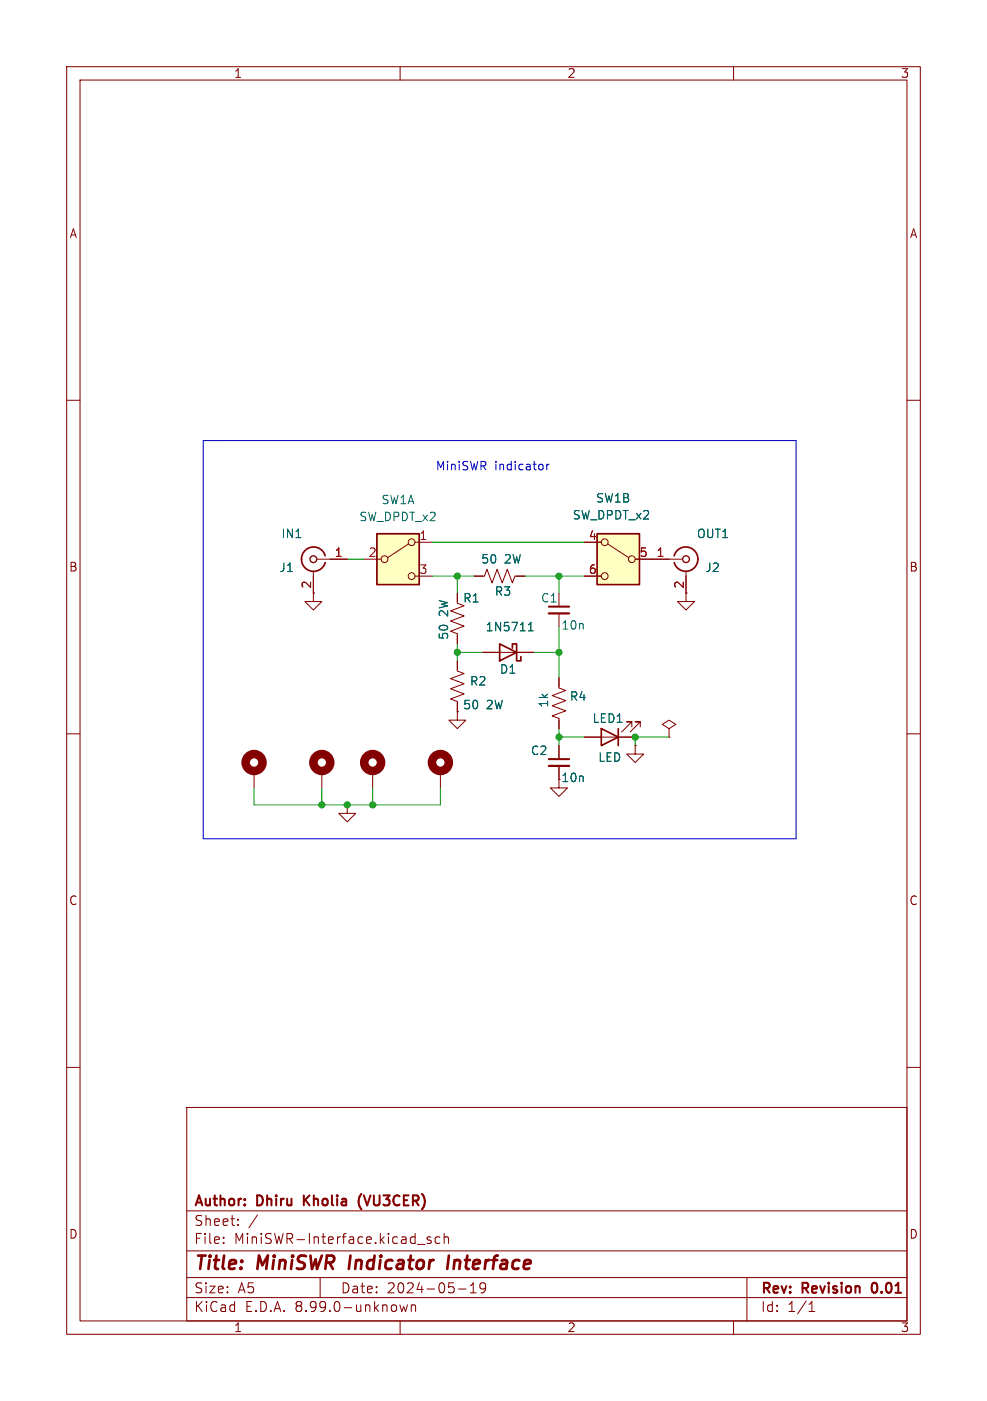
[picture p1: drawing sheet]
<svg xmlns="http://www.w3.org/2000/svg" width="148mm" height="210mm" viewBox="0 0 148 210" stroke-linecap="round" stroke-linejoin="round" font-family="sans-serif">
<g fill="none" stroke="#840000" stroke-width=".15">
<path d="M10 10h128v190h-128zM12 12h124v186h-124zM60 10v2M110 10v2M10 60h2M136 60h2M47 85.6v4.6h-1.3l1.3 1.2 1.3-1.2h-1.3M47.5 83.8h4.6M68.6 88.9v1.5l1 .4-2 .8 2 .7-2 .8 2 .8-2 .7 1 .4v1.5M68.6 99.1v1.5l1 .4-2 .7 2 .8-2 .8 2 .7-2 .8 1 .4v1.5M72.4 97.8h7.6M97.8 83.8h4.6"/>
<path d="M102.9 85.6v4.6h-1.3l1.3 1.2 1.2-1.2h-1.2M10 110h2M38.1 115.6v2.5M48.3 115.6v2.5M66 115.6v2.5M68.6 106.7v1.3h-1.3l1.3 1.2 1.2-1.2h-1.2M68.6 106.7h.1M83.8 101.6v1.5l1 .4-2 .8 2 .7-2 .8 2 .8-2 .7 1 .4v1.5M83.8 114.8v3.3h-1.3l1.3 1.3 1.3-1.3h-1.3M83.8 111.8v2M87.6 110.5h7.6M94.7 109v-.8h-.7h.7l-1.5 1.5"/>
<path d="M95.2 111.8v1.2h-1.2l1.2 1.3 1.3-1.3h-1.3M95.2 111.8h.1M96 109v-.8h-.8h.8l-1.5 1.5M100.3 109.2l1-.6-1-.6-1 .6 1 .6v1.3M100.3 110.5h.1M136 110h2M52.1 120.7v1.2h1.2l-1.2 1.3-1.3-1.3h1.3M52.1 120.7h.1M10 160h2M136 160h2M28 166h108v32h-108zM28 194.5h108"/>
<path d="M28 191.5h108M28 187.5h108M28 181.5h108M33.5 186.3v.1M33.5 185.5v.1M35.7 183.6v.1M35.7 182.8v.1M38.6 182.1l-1.3 2M48 191.5v3M60 195.6l.2 1 .3-.7 .3 .7 .3-1M60 198v2M61.7 195.6v1"/>
<path d="M61.7 195.7a.37 .37 0 0 1 .6 .1v.8M62.6 186.5h1.1M64.6 185.5l-.4-.1-.2 .2 .1 .2 .5 .2v.3h-.6M66 185.5l-.5-.1-.3 .3v.4l.2 .2h.6M66.6 185.5a.37 .37 0 0 1 .6 .1v.8M66.6 184.9v1.5M68.7 193.2h1.2M70.5 193.8h.9M70.5 192.7l.5-.4v1.5M72.8 192.9l-.3 .3h-.3l-.2-.3v-.3l.1-.2 .4-.1 .2 .1a.99 .99 0 0 1-.3 1.4h-.3M110 198v2M112 191.5v6.5"/>
<path d="M121.3 196.6h.9M121.3 195.5l.4-.4v1.5"/>
</g>
<path d="M82.3 113.8h3M45.6 179.2v1.5M46.4 179.2l-.8 .8M54.2 179a1.72 1.72 0 0 0 0 2.3M130.8 192.6v.9" fill="none" stroke="#840000" stroke-width=".3"/>
<path d="M52.6 188.2l-.3 2M67.3 188.2l-.2 2" fill="none" stroke="#840000" stroke-width=".4"/>
<path d="M48.8 83.3a1.81 1.81 0 0 0-2.8-1 1.81 1.81 0 0 0 0 3 1.81 1.81 0 0 0 2.8-1M74.9 96.5l2.6 1.3-2.6 1.3zM76.8 97.2v-.7h.7v2.6h.6v-.7M101.1 83.3a1.82 1.82 0 0 1 2-1.3 1.82 1.82 0 0 1 1.6 1.8M104.6 83.8a1.81 1.81 0 0 1-1.5 1.8 1.81 1.81 0 0 1-2-1.3M90.2 109.2l2.5 1.3-2.5 1.3zM92.7 109.2v2.6" fill="none" stroke="#840000" stroke-width=".25"/>
<g fill="none" stroke="#840000" stroke-width=".2">
<circle cx="47" cy="83.8" r=".51"/>
<circle cx="102.9" cy="83.8" r=".51"/>
</g>
<path d="M82.3 114.8h3" fill="none" stroke="#840000" stroke-width=".33"/>
<path d="M79.2 94.6h.8M79.2 93.7l.4-.4v1.3" fill="none" stroke="#006464" stroke-width=".15"/>
<g fill="none" stroke="#840000" stroke-width="1.3">
<circle cx="38.1" cy="114.3" r="1.27"/>
<circle cx="48.3" cy="114.3" r="1.27"/>
<circle cx="66" cy="114.3" r="1.27"/>
</g>
<path d="M56.5 80h6.4v7.6h-6.4z" fill="#ffffc2"/>
<g fill="none" stroke="#840000" stroke-width=".15">
<path d="M54.6 83.8h2.5M61.3 81.5l-3.1 2.1M62.2 81.3h2.6M62.2 86.4h2.6M71.1 86.4h1.5l.4-1.1 .8 2.1 .7-2.1 .8 2.1 .8-2.1 .7 2.1 .4-1h1.5M83.8 88.9v2M83.8 91.9v2.1M55.9 115.6v2.5"/>
<circle cx="57.7" cy="83.8" r=".51"/>
<circle cx="61.7" cy="86.4" r=".51"/>
<circle cx="61.7" cy="81.3" r=".51"/>
</g>
<path d="M56.5 80h6.4v7.6h-6.4z" fill="none" stroke="#840000" stroke-width=".25"/>
<path d="M82.3 90.9h3" fill="none" stroke="#840000" stroke-width=".3"/>
<path d="M82.3 91.9h3" fill="none" stroke="#840000" stroke-width=".33"/>
<circle cx="55.9" cy="114.3" r="1.27" fill="none" stroke="#840000" stroke-width="1.3"/>
<path d="M89.5 80h6.4v7.6h-6.4z" fill="#ffffc2"/>
<g fill="none" stroke="#840000" stroke-width=".15">
<path d="M47 86.4v2.5M49.5 83.8h2.6M68.6 88.9v1.3M68.6 95.3v1.2M68.6 99.1v1.2M71.1 86.4h1.3M72.4 97.8h2.5M77.5 86.4h1.2M77.5 97.8h2.5M87.6 81.3h2.6M87.6 86.4h2.6M91.1 81.5l3.1 2.1"/>
<path d="M95.2 83.8h5.1M102.9 86.4v2.5M68.6 106.7h.1M68.6 105.4v1.3M83.8 101.6v1.3M83.8 108v1.2M83.8 111.8v2M83.8 114.8v2M87.6 110.5h2.6M92.7 110.5h2.5M95.2 111.8h.1"/>
<circle cx="90.7" cy="81.3" r=".51"/>
<circle cx="90.7" cy="86.4" r=".51"/>
<circle cx="94.7" cy="83.8" r=".51"/>
</g>
<path d="M89.5 80h6.4v7.6h-6.4z" fill="none" stroke="#840000" stroke-width=".25"/>
<path d="M30.5 66h88.9v59.7h-88.9zM82 69.6v.8M82.4 69.6h-.3l-.1 .2" fill="none" stroke="#0000c2" stroke-width=".15"/>
<g fill="none" stroke="#009600" stroke-width=".15">
<path d="M52.1 83.8h2.5M64.8 86.4h6.3M64.8 81.3h22.8M68.6 97.8h3.8M68.6 86.4v2.5M68.6 96.5v2.6M78.7 86.4h8.9M80 97.8h3.8M83.8 86.4v2.5M83.8 94v7.6M38.1 118.1v2.6h27.9v-2.6M48.3 118.1v2.6"/>
<path d="M55.9 118.1v2.6M83.8 110.5h3.8M83.8 109.2v2.6M100.3 110.5h-5.1v1.3"/>
</g>
<path d="M79.2 94.6h.8M79.2 93.7l.4-.4v1.3" fill="none" stroke="#006464" stroke-width=".15"/>
<g fill="#009600" stroke="#009600" stroke-width=".15">
<circle cx="55.9" cy="120.7" r=".46"/>
<circle cx="52.1" cy="120.7" r=".46"/>
<circle cx="48.3" cy="120.7" r=".46"/>
<circle cx="68.6" cy="86.4" r=".46"/>
<circle cx="83.8" cy="86.4" r=".46"/>
<circle cx="95.2" cy="110.5" r=".46"/>
<circle cx="83.8" cy="110.5" r=".46"/>
<circle cx="83.8" cy="97.8" r=".46"/>
<circle cx="68.6" cy="97.8" r=".46"/>
</g>
<g font-size="2.8" fill="#840000">
<text x="29" y="190.9">Title:</text>
<text x="38.7" y="190.9">MiniSWR</text>
<text x="53.2" y="190.9">Indicator</text>
<text x="68.7" y="190.9">Interface</text>
</g>
<g font-size="2.1" fill="#840000">
<text x="29" y="184">Sheet:</text>
<text x="29" y="181.2">Author:</text>
<text x="38.6" y="181.2">Dhiru</text>
<text x="46.2" y="181.2">Kholia</text>
<text x="55" y="181.2">(VU3CER)</text>
<text x="29" y="186.7">File:</text>
<text x="35.1" y="186.7">MiniSWR-Interface.kicad_sch</text>
<text x="29" y="196.9">KiCad</text>
<text x="29" y="194.1">Size:</text>
<text x="35.7" y="194.1">A5</text>
<text x="36.7" y="196.9">E.D.A.</text>
<text x="44.3" y="196.9">8.99.0-unknown</text>
<text x="51" y="194.1">Date:</text>
<text x="58" y="194.1">2024-05-19</text>
<text x="114" y="194.3">Rev:</text>
<text x="114" y="196.9">Id:</text>
<text x="118.1" y="196.9">1/1</text>
<text x="120.4" y="194.3">Revision</text>
<text x="131.4" y="194.3">0.01</text>
</g>
<g font-size="1.8" fill="#840000">
<text x="35" y="11.9">1</text>
<text x="85" y="11.9">2</text>
<text x="135" y="11.9">3</text>
<text x="10.3" y="35.9">A</text>
<text x="136.3" y="35.9">A</text>
<text x="10.3" y="85.9">B</text>
<text x="102.6" y="88.3" transform="rotate(-90 102.6 88.3)">2</text>
<text x="136.3" y="85.9">B</text>
<text x="10.3" y="135.9">C</text>
<text x="136.3" y="135.9">C</text>
<text x="10.3" y="185.9">D</text>
<text x="136.3" y="185.9">D</text>
<text x="35" y="199.9">1</text>
<text x="85" y="199.9">2</text>
<text x="135" y="199.9">3</text>
</g>
<g font-size="1.8" fill="#0000c2">
<text x="65.3" y="70.7">MiniSWR</text>
<text x="74.2" y="70.7">indicator</text>
</g>
<g font-size="1.8" fill="#006464">
<text x="57.1" y="75.8">SW1A</text>
<text x="89.3" y="75.5">SW1B</text>
<text x="42.1" y="80.9">IN1</text>
<text x="53.8" y="78.3">SW_DPDT_x2</text>
<text x="85.8" y="78.1">SW_DPDT_x2</text>
<text x="104.4" y="80.9">OUT1</text>
<text x="41.8" y="86">J1</text>
<text x="72.1" y="84.7">50</text>
<text x="74.1" y="89.5">R3</text>
<text x="75.6" y="84.7">2W</text>
<text x="105.7" y="86">J2</text>
<text x="67.4" y="92.4" transform="rotate(-90 67.4 92.4)">2W</text>
<text x="69.4" y="90.5">R1</text>
<text x="72.7" y="94.8">1N5711</text>
<text x="81" y="90.5">C1</text>
<text x="84.1" y="94.6">10n</text>
<text x="67.4" y="96" transform="rotate(-90 67.4 96)">50</text>
<text x="74.9" y="101.2">D1</text>
<text x="69.4" y="106.5">50</text>
<text x="70.4" y="103">R2</text>
<text x="72.9" y="106.5">2W</text>
<text x="82.4" y="106.2" transform="rotate(-90 82.4 106.2)">1k</text>
<text x="85.4" y="105.3">R4</text>
<text x="79.5" y="113.4">C2</text>
<text x="88.8" y="108.6">LED1</text>
<text x="84.1" y="117.4">10n</text>
<text x="89.6" y="114.4">LED</text>
</g>
<g font-size="1.8" fill="#a90000">
<text x="50.1" y="83.6">1</text>
<text x="55.2" y="83.6">2</text>
<text x="62.8" y="81">1</text>
<text x="88.2" y="81">4</text>
<text x="95.8" y="83.6">5</text>
<text x="98.4" y="83.6">1</text>
<text x="46.7" y="88.3" transform="rotate(-90 46.7 88.3)">2</text>
<text x="62.8" y="86.1">3</text>
<text x="88.2" y="86.1">6</text>
</g>
</svg>
